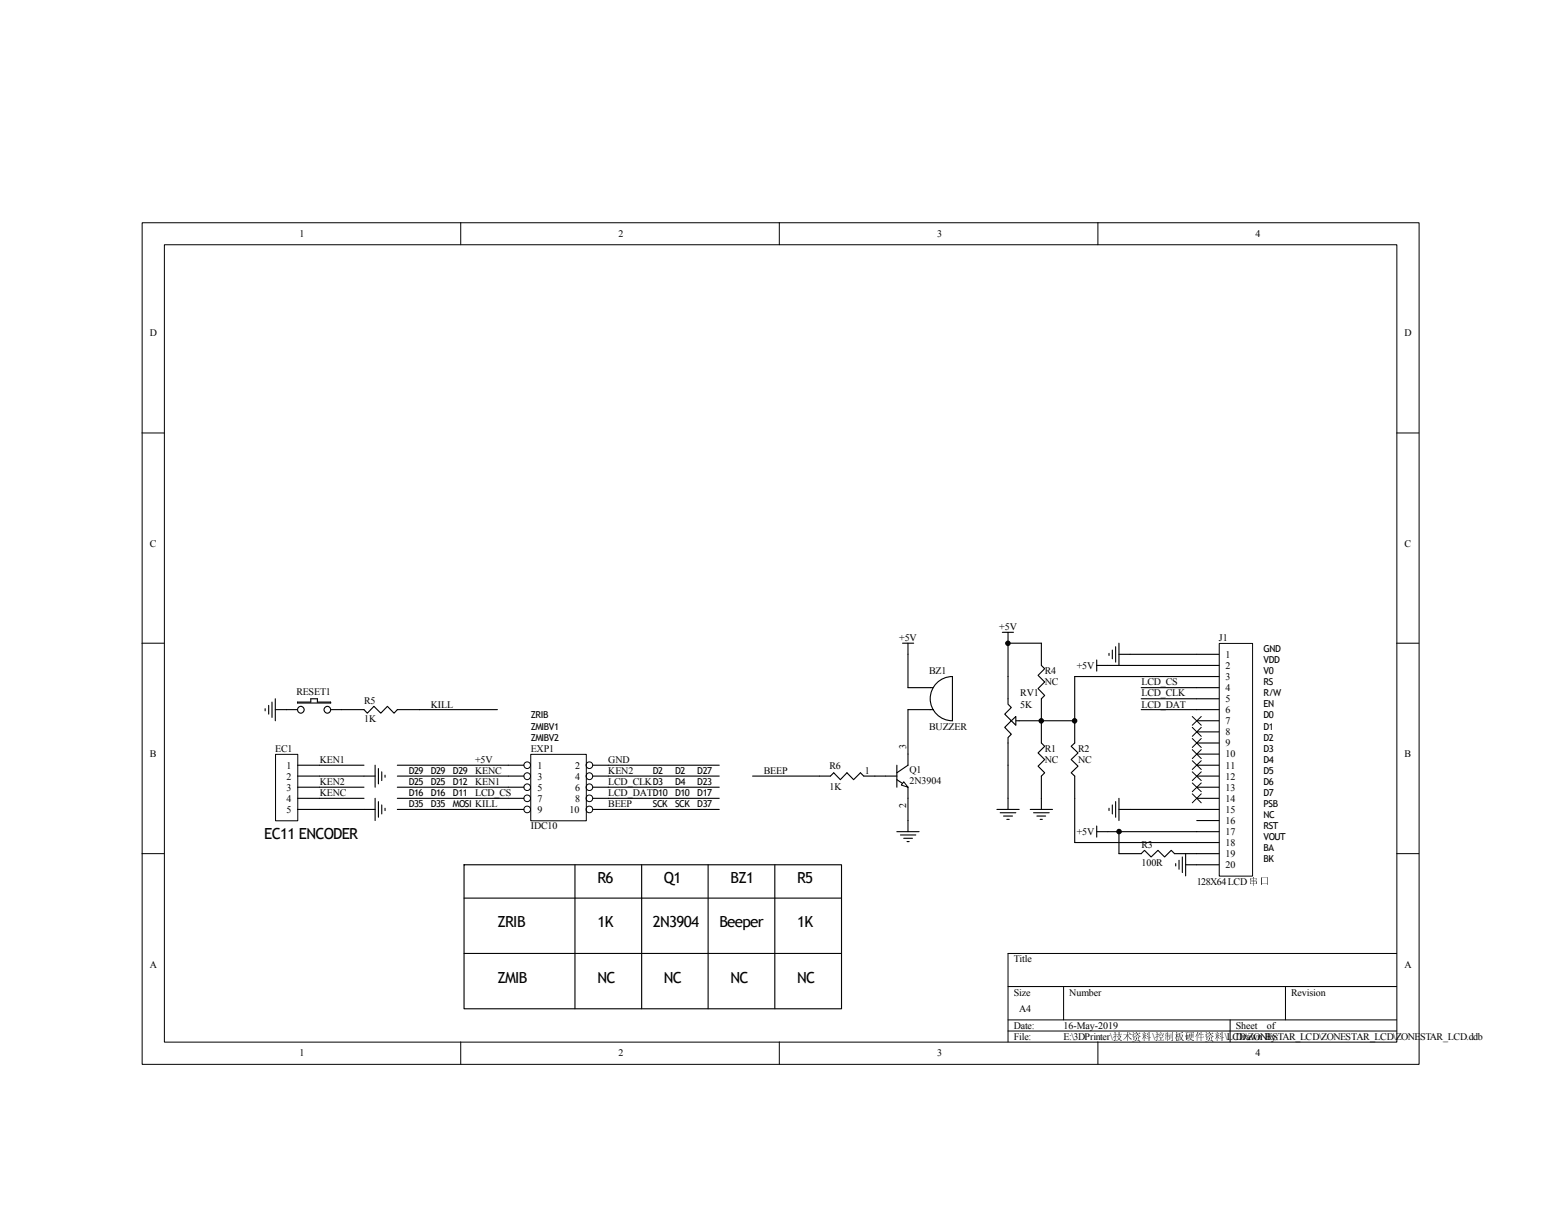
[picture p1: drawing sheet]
<svg xmlns="http://www.w3.org/2000/svg" width="279mm" height="216mm" viewBox="0 0 279 216" stroke-linecap="round" stroke-linejoin="round" font-family="sans-serif">
<g fill="none" stroke="#000" stroke-width=".18">
<path d="M25.4 39.9h228.6v150.6h-228.6zM82.5 39.8v4M139.5 39.8v4M196.5 39.8v4M29.4 43.8h220.6v142.8h-220.6zM25.4 77.5h4M250 77.5h4M25.4 115.1h4M250 115.1h4M25.4 152.8h4M250 152.8h4M180.4 176.6h69.6"/>
<path d="M190.4 176.6v6M230.1 176.6v6M250 170.7h-69.6v15.8M82.5 186.5v4M139.5 186.5v4M180.4 182.6h69.6M180.4 184.6h69.6M196.5 186.5v4M220.2 182.6v3.9"/>
</g>
<path d="M218.3 115.2h5.9v41.6h-5.9z" fill="#fff"/>
<path d="M218.2 115.2h6v41.6h-6z" fill="none" stroke="#000" stroke-width=".18"/>
<g fill="none" stroke="#000" stroke-width=".2">
<path d="M198.3 119.1h19.9M202.3 117.1h15.9M180.4 121.1v5l.6 .6-1.2 1.1 1.2 1.2-1.2 1.2 1.2 1.2-.6 .6v5M181 129h5.4M192.4 121.1h25.8M214.2 123.1h4M214.2 125.1h4M214.2 127h4M214.2 129h4M214.2 131h4M214.2 133h4M214.2 135h4"/>
<path d="M214.2 137h4M214.2 138.9h4M214.2 140.9h4M214.2 142.9h4M214.2 144.9h4M214.2 146.9h4M214.2 148.9h4M214.2 150.8h4M214.2 152.8h4M214.2 154.8h4"/>
</g>
<path d="M181 129l.8-.7v1.5z" fill="#fff"/>
<g fill="none" stroke="#000" stroke-width=".2">
<path d="M179.4 113.2h2M180.4 113.2v1.9M196.3 118.2v1.9M196.3 119.1h2M198.5 117v.3M199.1 116.4v1.5M199.7 115.8v2.7M200.3 115.1v4M200.3 117.1h2M181 129l.8-.7v1.5zM192.4 121.1v7.9h-6M204.3 125.1h9.9"/>
<path d="M204.3 123.1h9.9M204.3 127h9.9M178.4 144.9h4M179 145.5h2.8M179.6 146.1h1.6M180.2 146.7h.4M180.4 142.9v2M196.3 147.9v2M196.3 148.9h17.9M198.5 144.7v.4M199.1 144.1v1.6M199.7 143.5v2.8"/>
<path d="M200.3 142.9v4M200.3 144.9h13.9"/>
</g>
<path d="M213.4 134.2l1.6 1.6M213.4 132.2l1.6 1.6M213.4 130.2l1.6 1.6M213.4 128.3l1.6 1.5M215 134.2l-1.6 1.6M215 132.2l-1.6 1.6M215 130.2l-1.6 1.6M215 128.3l-1.6 1.5" fill="none" stroke="#000" stroke-width=".18"/>
<path d="M49.4 135.1h3.9v11.8h-3.9z" fill="#fff"/>
<path d="M49.3 135h4v11.9h-4zM213.4 136.2l1.6 1.6M213.4 138.2l1.6 1.5M215 136.2l-1.6 1.6M215 138.2l-1.6 1.5M213.4 140.2l1.6 1.5M213.4 142.1l1.6 1.6M215 140.2l-1.6 1.5M215 142.1l-1.6 1.6" fill="none" stroke="#000" stroke-width=".18"/>
<g fill="none" stroke="#000" stroke-width=".2">
<path d="M161.5 115.1h2M162.5 115.1v2M47.5 126.9v.4M48.1 126.3v1.5M48.7 125.7v2.7M49.3 127h4M49.3 125.1v3.9M53.3 137h11.9M53.3 138.9h13.8M53.3 125.7h2.3v-.6h1.2v.6h2.4v.2h-5.9zM59.2 127h6l.5 .7 1.2-1.3 1.3 1.3 1.1-1.3 1.2 1.3 .6-.7h17.9M67.1 137v3.9"/>
<path d="M67.7 137.6v2.7M68.3 138.2v1.5M68.9 138.8v.3M134.7 138.9h13.9l.6-.6 1.2 1.3 1.2-1.3 1.2 1.3 1.2-1.3 .6 .6h2M158.5 138.9h2M160.5 139.6l2 1.3M160.5 137v3.9M162.5 137l-2 1.3M180.4 121.1v-6h6v4l.6 .6-1.2 1.2 1.2 1.2-1.2 1.2 1.2 1.2-.6 .6v7.9l.6 .6-1.2 1.2 1.2 1.2-1.2 1.2 1.2 1.1-.6 .6v6M180.4 137v5.9M192.4 129v4l-.7 .6 1.3 1.2-1.3 1.2 1.3 1.2-1.3 1.1 .7 .6v11.9h21.8M53.3 140.9h11.9"/>
<path d="M53.3 142.9h11.9M53.3 144.9h13.8M67.1 142.9v4M67.7 143.5v2.8M68.3 144.1v1.6M68.9 144.7v.4M184.4 144.9h4M185 145.5h2.8M185.6 146.1h1.6M186.2 146.7h.4M200.3 148.9v3.9h4l.6-.6 1.1 1.2 1.3-1.2 1.1 1.2 1.2-1.2 .6 .6h4M210.4 154.6v.4"/>
<path d="M211 154v1.6M211.6 153.4v2.8M212.2 152.8v4M212.2 154.8h2"/>
<circle cx="53.8" cy="127.1" r=".6"/>
<circle cx="58.6" cy="127.1" r=".59"/>
</g>
<path d="M161.8 140l.7 .9-1.2-.4z" fill="#fff"/>
<path d="M161.8 140l.7 .9-1.2-.4z" fill="none" stroke="#000" stroke-width=".18"/>
<g fill="none" stroke="#000" stroke-width=".2">
<path d="M162.5 117.1v6h4.6M71.1 138.9h19.9M108.9 138.9h19.8M108.9 137h19.8M156.6 138.9h1.9M167.1 127h-4.6v10M167.7 122.3a4 4 0 0 1 2.8-1.2v7.9a4 4 0 0 1-3.7-2.4 4 4 0 0 1 .9-4.3zM71.1 144.9h19.9M71.1 142.9h19.9M71.1 140.9h19.9M108.9 144.9h19.8M108.9 142.9h19.8"/>
<path d="M108.9 140.9h19.8M160.5 148.9h4M161.2 149.5h2.7M161.8 150.1h1.5M162.3 150.7h.4M162.5 140.9v8"/>
</g>
<path d="M95 135.1h9.9v11.8h-9.9z" fill="#fff"/>
<g fill="none" stroke="#000" stroke-width=".18">
<path d="M95 135h9.9v11.9h-9.9z"/>
<circle cx="180.4" cy="115.2" r=".4"/>
<circle cx="94.4" cy="139" r=".6"/>
<circle cx="94.4" cy="137" r=".59"/>
<circle cx="105.5" cy="139" r=".6"/>
<circle cx="105.5" cy="137" r=".59"/>
<circle cx="186.4" cy="129" r=".4"/>
<circle cx="192.3" cy="129" r=".4"/>
<circle cx="94.4" cy="144.9" r=".6"/>
<circle cx="94.4" cy="142.9" r=".6"/>
<circle cx="94.4" cy="140.9" r=".59"/>
<circle cx="105.5" cy="142.9" r=".6"/>
<circle cx="105.5" cy="144.9" r=".6"/>
<circle cx="105.5" cy="140.9" r=".59"/>
<circle cx="200.3" cy="148.9" r=".41"/>
</g>
<g fill="none" stroke="#000" stroke-width=".2">
<path d="M71.1 137h22.7M91 138.9h2.8M106.1 137h2.8M106.1 138.9h2.8M83.1 154.8h67.5v25.8h-67.5zM91 140.9h2.8M91 142.9h2.8M91 144.9h2.8M102.9 154.8v25.8M106.1 140.9h2.8M106.1 142.9h2.8M106.1 144.9h2.8"/>
<path d="M114.8 154.8v25.8M126.7 154.8v25.8M138.7 154.8v25.8M83.1 160.8h67.5M83.1 170.7h67.5"/>
</g>
<g fill="#000">
<circle cx="180.4" cy="115.2" r=".4"/>
<circle cx="186.4" cy="129" r=".4"/>
<circle cx="192.3" cy="129" r=".4"/>
<circle cx="200.3" cy="148.9" r=".41"/>
</g>
<g font-size="2.7">
<text x="47.3" y="150.2">EC11 ENCODER</text>
<text x="106.9" y="158.1">R6</text>
<text x="118.8" y="158.1">Q1</text>
<text x="130.8" y="158.1">BZ1</text>
<text x="142.7" y="158.1">R5</text>
<text x="89" y="166">ZRIB</text>
<text x="106.9" y="166">1K</text>
<text x="116.8" y="166">2N3904</text>
<text x="128.8" y="166">Beeper</text>
<text x="142.7" y="166">1K</text>
<text x="89" y="175.9">ZMIB</text>
<text x="106.9" y="175.9">NC</text>
<text x="118.8" y="175.9">NC</text>
<text x="130.8" y="175.9">NC</text>
<text x="142.7" y="175.9">NC</text>
</g>
<g font-size="1.8">
<text x="53.6" y="42.4">1</text>
<text x="110.7" y="42.4">2</text>
<text x="167.7" y="42.4">3</text>
<text x="224.7" y="42.4">4</text>
<text x="26.8" y="60.2">D</text>
<text x="251.4" y="60.2">D</text>
<text x="26.8" y="97.9">C</text>
<text x="251.4" y="97.9">C</text>
<text x="178.9" y="112.8">+5V</text>
<text x="161" y="114.8">+5V</text>
<text x="192.7" y="119.7">+5V</text>
<text x="218.2" y="114.8">J1</text>
<text x="219.4" y="117.7">1</text>
<text x="219.4" y="119.7">2</text>
<text x="53" y="124.5">RESET1</text>
<text x="166.3" y="120.7">BZ1</text>
<text x="182.6" y="124.7">RV1</text>
<text x="187" y="122.7">NC</text>
<text x="187" y="120.7">R4</text>
<text x="204.3" y="122.7">LCD_CS</text>
<text x="204.3" y="124.7">LCD_CLK</text>
<text x="219.4" y="121.7">3</text>
<text x="219.4" y="123.7">4</text>
<text x="219.4" y="125.7">5</text>
<text x="65.2" y="126.1">R5</text>
<text x="65.2" y="129.2">1K</text>
<text x="77.1" y="126.7">KILL</text>
<text x="166.3" y="130.6">BUZZER</text>
<text x="182.6" y="126.7">5K</text>
<text x="204.3" y="126.7">LCD_DAT</text>
<text x="219.4" y="127.7">6</text>
<text x="219.4" y="129.6">7</text>
<text x="219.4" y="131.6">8</text>
<text x="26.8" y="135.6">B</text>
<text x="49.3" y="134.6">EC1</text>
<text x="51.3" y="137.6">1</text>
<text x="57.2" y="136.6">KEN1</text>
<text x="85" y="136.6">+5V</text>
<text x="95" y="134.6">EXP1</text>
<text x="96.2" y="137.6">1</text>
<text x="103" y="137.6">2</text>
<text x="108.9" y="136.6">GND</text>
<text x="148.5" y="137.8">R6</text>
<text x="162.2" y="134" transform="rotate(-90 162.2 134)">3</text>
<text x="187" y="136.6">NC</text>
<text x="187" y="134.6">R1</text>
<text x="193" y="136.6">NC</text>
<text x="193" y="134.6">R2</text>
<text x="219.4" y="133.6">9</text>
<text x="219.4" y="135.6">10</text>
<text x="219.4" y="137.6">11</text>
<text x="251.4" y="135.6">B</text>
<text x="51.3" y="139.6">2</text>
<text x="51.3" y="141.5">3</text>
<text x="51.3" y="143.5">4</text>
<text x="57.2" y="140.5">KEN2</text>
<text x="57.2" y="142.5">KENC</text>
<text x="85" y="138.6">KENC</text>
<text x="85" y="140.5">KEN1</text>
<text x="85" y="142.5">LCD_CS</text>
<text x="96.2" y="139.6">3</text>
<text x="96.2" y="141.5">5</text>
<text x="96.2" y="143.5">7</text>
<text x="103" y="139.6">4</text>
<text x="103" y="141.5">6</text>
<text x="103" y="143.5">8</text>
<text x="108.9" y="138.6">KEN2</text>
<text x="108.9" y="142.5">LCD_DATD10</text>
<text x="108.9" y="140.5">LCD_CLKD3</text>
<text x="136.7" y="138.6">BEEP</text>
<text x="148.5" y="141.4">1K</text>
<text x="154.8" y="138.6">1</text>
<text x="162.8" y="138.3">Q1</text>
<text x="162.8" y="140.3">2N3904</text>
<text x="219.4" y="139.6">12</text>
<text x="219.4" y="141.5">13</text>
<text x="219.4" y="143.5">14</text>
<text x="51.3" y="145.5">5</text>
<text x="95" y="148.5">IDC10</text>
<text x="96.2" y="145.5">9</text>
<text x="101.9" y="145.5">10</text>
<text x="108.9" y="144.5">BEEP</text>
<text x="162.2" y="144.7" transform="rotate(-90 162.2 144.7)">2</text>
<text x="192.7" y="149.5">+5V</text>
<text x="219.4" y="145.5">15</text>
<text x="219.4" y="147.5">16</text>
<text x="219.4" y="149.5">17</text>
<text x="204.3" y="151.8">R3</text>
<text x="204.3" y="155">100R</text>
<text x="219.4" y="151.5">18</text>
<text x="219.4" y="153.4">19</text>
<text x="219.4" y="155.4">20</text>
<text x="214.2" y="158.4">128X64 LCD 串串</text>
<text x="26.8" y="173.3">A</text>
<text x="181.4" y="172.3">Title</text>
<text x="251.4" y="173.3">A</text>
<text x="181.4" y="178.2">Size</text>
<text x="191.4" y="178.2">Number</text>
<text x="231.1" y="178.2">Revision</text>
<text x="181.4" y="184.1">Date:</text>
<text x="182.4" y="181.2">A4</text>
<text x="190.4" y="184.1">16-May-2019</text>
<text x="221.2" y="184.1">Sheet</text>
<text x="226.7" y="184.1">of</text>
<text x="53.6" y="189.1">1</text>
<text x="110.7" y="189.1">2</text>
<text x="167.7" y="189.1">3</text>
<text x="181.4" y="186.1">File:</text>
<text x="190.4" y="186.1">E:\3DPrinter\技技技技\控控控控控技技\LCD\ZONESTAR_LCD\ZONESTAR_LCD\ZONESTAR_LCD.ddb</text>
<text x="221.2" y="186.1">Drawn By:</text>
<text x="224.7" y="189.1">4</text>
</g>
<g font-size="1.7">
<text x="226.1" y="116.7">GND</text>
<text x="226.1" y="118.7">VDD</text>
<text x="226.1" y="120.7">V0</text>
<text x="226.1" y="122.6">RS</text>
<text x="226.1" y="124.6">R/W</text>
<text x="95" y="130.6">ZMIBV1</text>
<text x="95" y="128.6">ZRIB</text>
<text x="226.1" y="126.6">EN</text>
<text x="226.1" y="128.6">D0</text>
<text x="226.1" y="130.6">D1</text>
<text x="95" y="132.6">ZMIBV2</text>
<text x="226.1" y="132.6">D2</text>
<text x="226.1" y="134.5">D3</text>
<text x="226.1" y="136.5">D4</text>
<text x="73.2" y="142.5">D16</text>
<text x="73.2" y="138.5">D29</text>
<text x="73.2" y="140.5">D25</text>
<text x="77.1" y="142.5">D16</text>
<text x="77.1" y="138.5">D29</text>
<text x="77.1" y="140.5">D25</text>
<text x="81.1" y="142.5">D11</text>
<text x="81.1" y="138.5">D29</text>
<text x="81.1" y="140.5">D12</text>
<text x="116.8" y="138.5">D2</text>
<text x="120.8" y="140.5">D4</text>
<text x="120.8" y="142.5">D10</text>
<text x="120.8" y="138.5">D2</text>
<text x="124.8" y="142.5">D17</text>
<text x="124.8" y="138.5">D27</text>
<text x="124.8" y="140.5">D23</text>
<text x="226.1" y="138.5">D5</text>
<text x="226.1" y="140.5">D6</text>
<text x="226.1" y="142.5">D7</text>
<text x="73.2" y="144.5">D35</text>
<text x="77.1" y="144.5">D35</text>
<text x="81.1" y="144.5">MOSI KILL</text>
<text x="116.8" y="144.5">SCK</text>
<text x="120.8" y="144.5">SCK</text>
<text x="124.8" y="144.5">D37</text>
<text x="226.1" y="144.5">PSB</text>
<text x="226.1" y="146.4">NC</text>
<text x="226.1" y="148.4">RST</text>
<text x="226.1" y="150.4">VOUT</text>
<text x="226.1" y="152.4">BA</text>
<text x="226.1" y="154.4">BK</text>
</g>
</svg>
